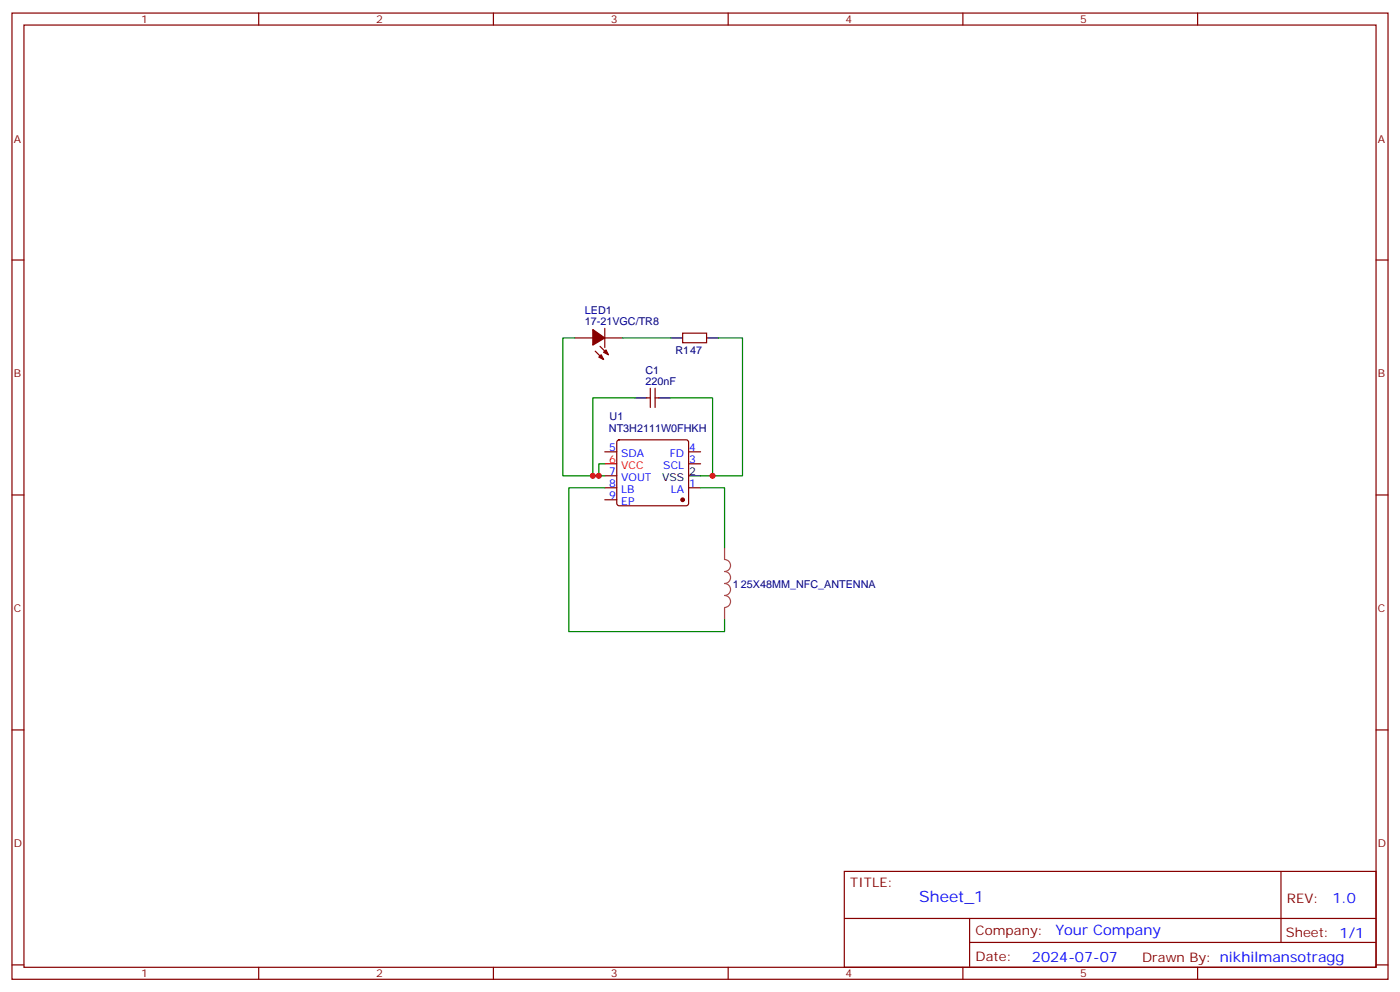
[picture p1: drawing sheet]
<svg xmlns="http://www.w3.org/2000/svg" width="412mm" height="292mm" viewBox="0 0 412 292" stroke-linecap="round" stroke-linejoin="round" font-family="sans-serif">
<g fill="none" stroke="#870000" stroke-width=".35">
<path d="M3.5 3.8h405.4v284.4h-405.4zM7.1 7.4h398.2v277.3h-398.2zM76.2 3.8v3.6M145.3 3.8v3.6M214.5 3.8v3.6M283.6 3.8v3.6M352.8 3.8v3.6M3.5 76.5h3.6M405.3 76.5h3.6M169.3 99.4h5.3M178.2 99.4h5.2M178.2 96.6v5.7"/>
<path d="M201.1 98h7v2.9h-7zM175.3 103.3l2.5 2.5M176.7 101.9l2.5 2.5M190.5 117.1h1.1M191.6 114.3v5.6M193 114.3v5.6M193 117.1h1M178.2 133h3.5M181.9 129.6l.5-.2h19.7l.5 .2 .2 .5v18l-.2 .5-.5 .2h-19.7l-.5-.2-.2-.5v-18zM202.8 133h3.6M202.8 136.5h3.6M3.5 145.7h3.6"/>
<path d="M178.2 147.1h3.5M178.2 143.5h3.5M178.2 140h3.5M202.8 143.5h3.6M405.3 145.7h3.6M3.5 214.8h3.6M405.3 214.8h3.6M248.7 256.4h156.6v28.3h-156.6zM377.3 256.5v20.8M248.7 270.3h156.5M285.6 277.3h119.6M285.6 270.3v14.1"/>
<path d="M3.5 284h3.6M76.2 284.7v3.5M145.3 284.7v3.5M214.5 284.7v3.5M283.6 284.7v3.5M352.8 284.7v3.5M405.3 284h3.6"/>
</g>
<path d="M178.2 136.5h3.5" fill="none" stroke="#f00" stroke-width=".35"/>
<path d="M197.6 99.4h3.5M208.1 99.4h3.6M187 117.1h3.5M194 117.1h3.6M202.8 140h3.6" fill="none" stroke="#000" stroke-width=".35"/>
<g fill="#870000" stroke="#870000" stroke-width=".35">
<path d="M176.4 105.1l.7-.7 .7 1.4z"/>
<path d="M177.8 103.7l.7-.7 .7 1.4z"/>
<path d="M174.6 97l3.6 2.4-3.6 2.2z"/>
<circle cx="201.1" cy="147.1" r=".53"/>
</g>
<path d="M213.4 161.2v3.5a1.76 1.76 0 0 1 1.8 1.7 1.76 1.76 0 0 1-1.8 1.8 1.76 1.76 0 0 1 1.8 1.7 1.76 1.76 0 0 1-1.8 1.8 1.76 1.76 0 0 1 1.8 1.8 1.76 1.76 0 0 1-1.8 1.7 1.76 1.76 0 0 1 1.8 1.8 1.76 1.76 0 0 1-1.8 1.8M213.4 178.9v3.5" fill="none" stroke="#a64a4a" stroke-width=".35"/>
<path d="M169.3 99.4h-3.5v40.6h8.8M183.4 99.4h14.2M211.7 99.4h7v40.6h-8.8M187 117.1h-12.4v22.9h3.6M197.6 117.1h12.3v22.9h-3.5M178.2 136.5h-1.8v3.5M178.2 143.5h-10.6v42.4h45.8v-3.5M206.4 143.5h7v17.7" fill="none" stroke="#008700" stroke-width=".35"/>
<g fill="#c00">
<circle cx="176.4" cy="140" r=".88"/>
<circle cx="174.6" cy="140" r=".88"/>
<circle cx="209.9" cy="140" r=".88"/>
</g>
<text font-size="4.6" fill="#00f" x="270.8" y="265.5">Sheet_1</text>
<g font-size="4.2" fill="#00f">
<text x="392.5" y="265.7">1.0</text>
<text x="310.9" y="275.3">Your Company</text>
<text x="304" y="283.1">2024-07-07</text>
</g>
<g font-size="3.9" fill="#800">
<text x="250.5" y="261">TITLE:</text>
<text x="379.1" y="265.7">REV:</text>
<text x="287.4" y="275.2">Company:</text>
<text x="378.7" y="275.8">Sheet: 1/1</text>
<text x="287.4" y="282.9">Date:</text>
<text x="336.4" y="283">Drawn By: nikhilmansotragg</text>
</g>
<g font-size="3.2" fill="#800">
<text x="41.6" y="6.8">1</text>
<text x="110.8" y="6.8">2</text>
<text x="179.9" y="6.8">3</text>
<text x="249.1" y="6.8">4</text>
<text x="318.2" y="6.8">5</text>
<text x="4.1" y="41.9">A</text>
<text x="405.9" y="41.9">A</text>
<text x="4.1" y="111.1">B</text>
<text x="405.9" y="111.1">B</text>
<text x="4.1" y="180.2">C</text>
<text x="405.9" y="180.2">C</text>
<text x="4.1" y="249.4">D</text>
<text x="405.9" y="249.4">D</text>
<text x="41.6" y="287.7">1</text>
<text x="110.8" y="287.7">2</text>
<text x="179.9" y="287.7">3</text>
<text x="249.1" y="287.7">4</text>
<text x="318.2" y="287.7">5</text>
</g>
<g font-size="3.2" fill="#000080">
<text x="172.3" y="95.6">17-21VGC/TR8</text>
<text x="172.3" y="92.4">LED1</text>
<text x="199" y="104.1">R147</text>
<text x="190.2" y="113.2">220nF</text>
<text x="190.2" y="110">C1</text>
<text x="179.6" y="123.5">U1</text>
<text x="179.4" y="127">NT3H2111W0FHKH</text>
<text x="215.9" y="172.9">1</text>
<text x="218.2" y="172.9">25X48MM_NFC_ANTENNA</text>
</g>
<g font-size="3.2" fill="#f00">
<text x="179.5" y="136.1">6</text>
<text x="183" y="137.9">VCC</text>
</g>
<g font-size="3.2" fill="#00f">
<text x="179.5" y="132.6">5</text>
<text x="183" y="134.4">SDA</text>
<text x="195.4" y="137.9">SCL</text>
<text x="197.3" y="134.4">FD</text>
<text x="203" y="132.6">4</text>
<text x="203" y="136.1">3</text>
<text x="179.5" y="143.2">8</text>
<text x="179.5" y="139.7">7</text>
<text x="183" y="141.4">VOUT</text>
<text x="203" y="143.2">1</text>
<text x="179.5" y="146.7">9</text>
<text x="183" y="148.5">EP</text>
<text x="183" y="145">LB</text>
<text x="197.6" y="145">LA</text>
</g>
<g font-size="3.2">
<text x="195" y="141.4">VSS</text>
<text x="203" y="139.7">2</text>
</g>
</svg>
